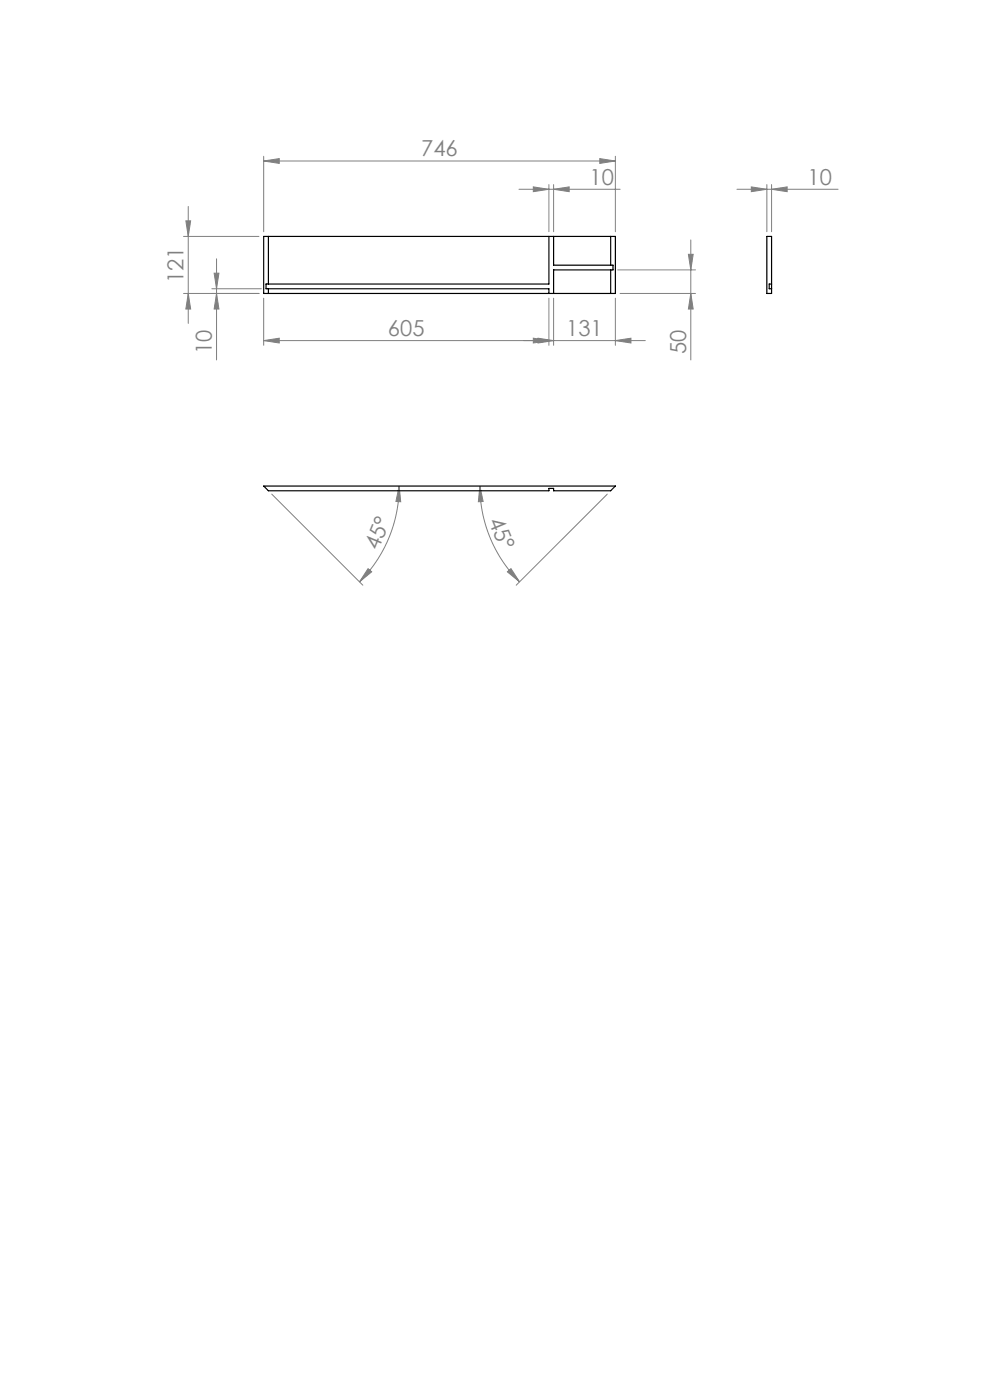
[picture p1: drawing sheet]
<svg xmlns="http://www.w3.org/2000/svg" width="210mm" height="297mm" viewBox="0 0 210 297" stroke-linecap="round" stroke-linejoin="round" font-family="sans-serif">
<g fill="none" stroke="#808080" stroke-width=".21">
<path d="M55.9 34.2l3.3-.6v1.1zM55.9 33.2v16M55.9 34.2h74.6M113.1 39.6l3.3 .6-3.3 .5zM116.4 39.2v10M117.4 39.2v10M127.2 33.6l3.3 .6-3.3 .5zM130.5 33.2v16M159.4 39.6l3.3 .6-3.3 .5zM162.7 39.2v10M163.7 39.2v10M38.9 50.2h16"/>
<path d="M39.4 46.9h1l-.5 3.3zM39.9 43.8v24.8M45.4 58h1l-.5 3.3zM45.9 54.9v21.5M110.1 40.2h21.4M117.4 40.2l3.3-.6v1.1zM131 57.3h16.5M146 54h1l-.5 3.3zM146.5 50.9v25.5M156.3 40.2h21.5M163.7 40.2l3.3-.6v1.1zM38.9 62.3h16"/>
<path d="M39.9 62.3l.5 3.3h-1zM44.9 61.3h10.5M45.9 62.3l.5 3.3h-1zM55.9 72.3l3.3-.6v1.1zM55.9 63.3v10M55.9 72.3h81M113.1 71.7l3.3 .6-3.3 .5zM114.1 71.7l3.3 .6-3.3 .5zM116.4 63.3v10M117.4 63.3v10M130.5 72.3l3.3-.6v1.1zM130.5 63.3v10"/>
<path d="M131.5 62.3h16M146.5 62.3l.5 3.3h-1zM57.6 104.8l19.4 19.3M84.7 103.1l.3 3.3h-1zM84.7 103.1a28.7 28.7 0 0 1-8.4 20.3M101.8 103.1l.7 3.3h-1zM101.8 103.1a28.7 28.7 0 0 0 8.4 20.3M128.8 104.8l-19.3 19.3M78.1 120.6l.7 .7-2.5 2.1zM107.6 121.3l.8-.7 1.8 2.8z"/>
</g>
<g fill="#808080">
<path d="M163.7 40.2l3.3-.6v1.1zM159.4 39.6l3.3 .6-3.3 .5z"/>
<path d="M55.9 34.2l3.3-.6v1.1zM127.2 33.6l3.3 .6-3.3 .5zM114.1 71.7l3.3 .6-3.3 .5zM130.5 72.3l3.3-.6v1.1zM55.9 72.3l3.3-.6v1.1zM113.1 71.7l3.3 .6-3.3 .5zM113.1 39.6l3.3 .6-3.3 .5zM117.4 40.2l3.3-.6v1.1z"/>
<path d="M78.1 120.6l.7 .7-2.5 2.1zM84.7 103.1l.3 3.3h-1z"/>
<path d="M39.9 62.3l.5 3.3h-1zM39.4 46.9h1l-.5 3.3zM45.9 62.3l.5 3.3h-1zM45.4 58h1l-.5 3.3zM146.5 62.3l.5 3.3h-1zM146 54h1l-.5 3.3z"/>
<path d="M101.8 103.1l.7 3.3h-1zM107.6 121.3l.8-.7 1.8 2.8z"/>
</g>
<path d="M55.9 50.2h74.6v12.1h-74.6zM56.9 50.2v10.1M116.4 50.2v10.1h-60v1h60v1M117.4 50.2v6.1h12.6v1h-12.6v5M129.5 50.2v6.1M129.5 57.3v5M162.7 50.2h1v12.1h-1zM56.9 61.3v1M163.7 60.3h-.5v1h.5M55.9 103.1h74.6l-1 1h-12.1v-.5h-1v.5h-59.5z" fill="none" stroke="#000" stroke-width=".25"/>
<g font-size="4.7" fill="#808080">
<text x="89.4" y="33.1">746</text>
<text x="125.1" y="39.1">10</text>
<text x="171.3" y="39.1">10</text>
<text x="38.9" y="60.1" transform="rotate(-90 38.9 60.1)">121</text>
<text x="82.3" y="71.2">605</text>
<text x="120.1" y="71.2">131</text>
<text x="44.9" y="75.1" transform="rotate(-90 44.9 75.1)">10</text>
<text x="145.5" y="75.1" transform="rotate(-90 145.5 75.1)">50</text>
<text x="103.6" y="110.5" transform="rotate(67 103.6 110.5)">45°</text>
<text x="80.2" y="117" transform="rotate(-67 80.2 117)">45°</text>
</g>
</svg>
